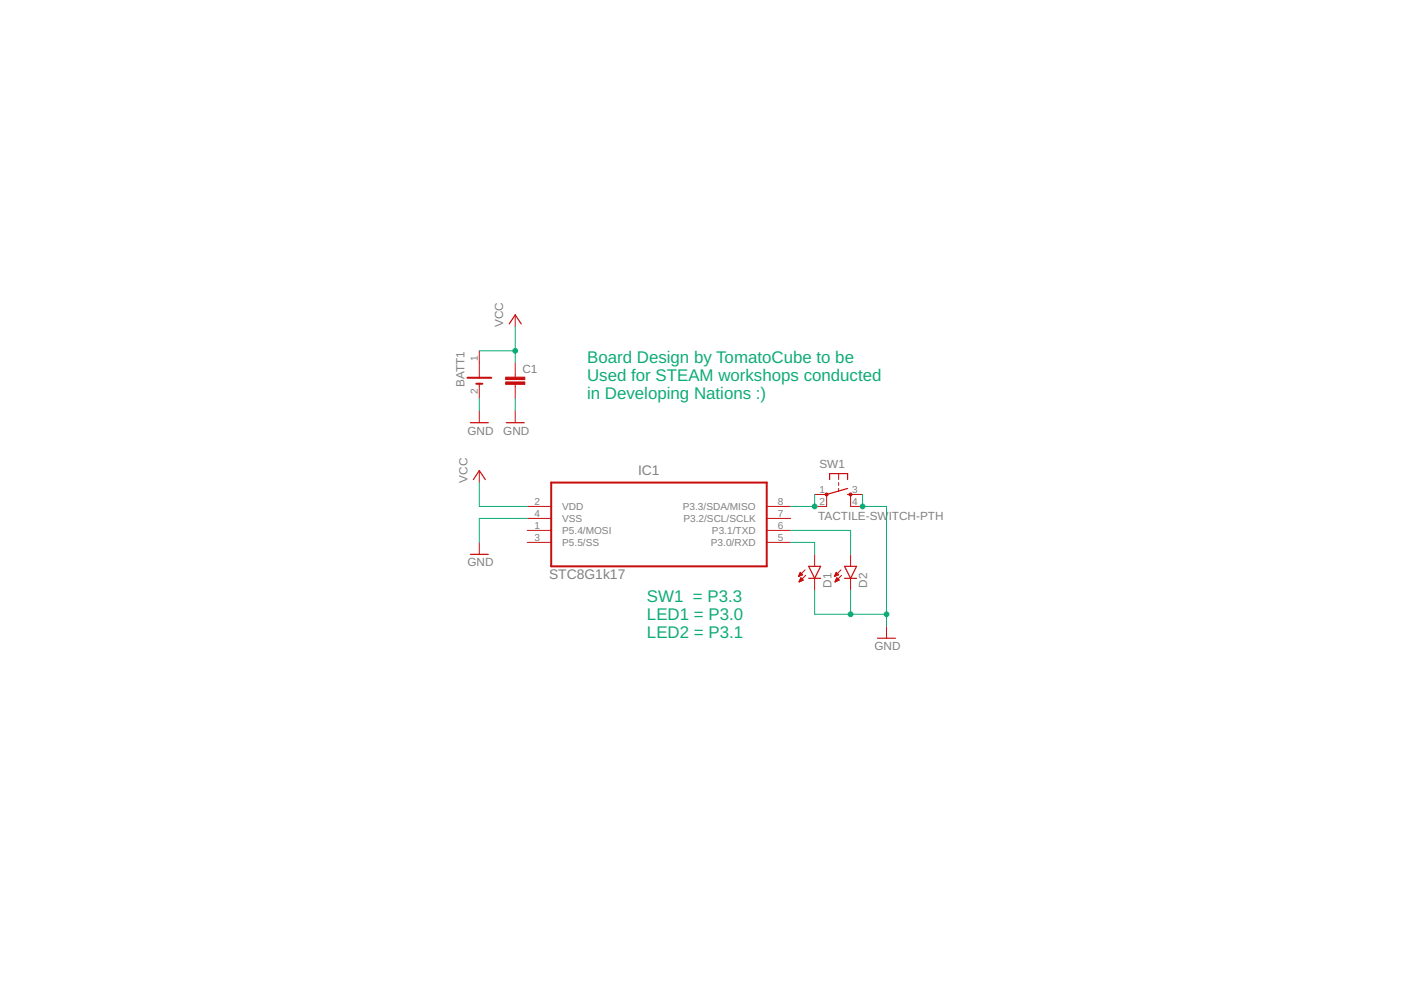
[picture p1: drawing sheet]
<svg xmlns="http://www.w3.org/2000/svg" width="297mm" height="210mm" viewBox="0 0 297 210" stroke-linecap="round" stroke-linejoin="round" font-family="sans-serif">
<g fill="none" stroke="#c90d0c" stroke-width=".25">
<path d="M108 68.7l1.2-1.9 1.3 1.9M99.7 89.6h3.8M107.3 89.6h3.8M99.7 117.5h3.8M100.4 101.7l1.2-1.9 1.3 1.9M175.9 101.7v-1.3h3.8v1.3M179.7 104.8h.6M179.7 103.6l-4.4 1.2M171.4 120.1h2.6l-1.3 2.5zM171.4 122.6h2.6M179.1 122.6h2.5M179.1 120.1h2.5l-1.3 2.5z"/>
<path d="M186.1 135.3h3.7"/>
</g>
<g fill="none" stroke="#c90d0c" stroke-width=".21">
<path d="M101.6 74.4v5.7M109.2 66.8v2.5M109.2 76.9v3.1M101.6 81.4v3.1M101.6 87.1v2.5M101.6 99.8v2.5M109.2 81.5v3M109.2 87.1v2.5M101.6 115v2.5M111.8 107.4h5.1M111.8 109.9h5.1M111.8 112.5h5.1"/>
<path d="M111.8 115h5.1M162.6 107.4h5M162.6 109.9h5M162.6 112.5h5M162.6 115h5M172.7 117.5v2.6M172.7 104.8h2.6v2.6h-2.6M177.8 100.4v1.3M177.8 102.3v.6M177.8 103.6v.6M180.3 117.5v2.6M182.9 104.8h-2.6v2.6h2.6"/>
<path d="M169.3 122.1h.3M169.4 122h.4M169.4 121.9h.7M169.4 123.3h.1M169.5 123.2h.3M169.5 121.8h.6M169.5 121.6h.5M169.5 123.1h.6M169.6 121.5h.2M169.6 123h.7M169.7 121.4h.1M169.7 122.9h.5"/>
<path d="M169.7 121.3l.5 .6-.9 .3zM169.7 122.7h.3M169.8 122.6h.1M169.8 122.5l.5 .5-.9 .4zM170.7 120.8l-1.4 1.4M170.8 122l-1.4 1.4M172.7 122.6v2.6M177 122.1h.2M177 122h.5M177.1 121.9h.6M177.1 123.3h.1M177.1 121.8h.6"/>
<path d="M177.1 123.2h.3M177.2 121.6h.4M177.2 123.1h.5M177.2 121.5h.3M177.2 123h.7M177.3 121.4h.1M177.3 122.9h.5M177.3 121.3l.5 .6-.9 .3zM177.3 122.7h.4M177.4 122.6h.1M177.4 122.5l.5 .5-.9 .4zM178.3 120.8l-1.4 1.4"/>
<path d="M178.4 122l-1.4 1.4M180.3 122.6v2.6M188 132.8v2.5"/>
</g>
<g fill="#c90d0c" stroke="#c90d0c" stroke-width=".21">
<circle cx="175.2" cy="104.8" r=".33"/>
<circle cx="180.3" cy="104.8" r=".33"/>
</g>
<g fill="#c90d0c" stroke="#c90d0c" stroke-width=".21">
<path d="M107.2 81h4.1v.5h-4.1z"/>
<path d="M107.2 80h4.1v.5h-4.1z"/>
</g>
<path d="M99.1 80.1h5.1M101 81.4h1.3M116.9 102.3h45.7v17.8h-45.7z" fill="none" stroke="#c90d0c" stroke-width=".42"/>
<path d="M101.6 74.4h7.6M109.2 69.3v7.6M101.6 84.5v2.6M109.2 84.5v2.6M101.6 102.3v5.1h10.2M111.8 109.9h-10.2v5.1M167.6 115h5.1v2.5M167.6 112.5h12.7v5M172.7 104.8v2.6h-5.1M182.9 104.8v2.6h5.1v25.4M172.7 125.2v5h15.3M180.3 125.2v5" fill="none" stroke="#0dab76" stroke-width=".21"/>
<g fill="#0dab76" stroke="#0dab76" stroke-width=".21">
<circle cx="182.9" cy="107.4" r=".51"/>
<circle cx="188" cy="130.2" r=".51"/>
<circle cx="180.3" cy="130.2" r=".51"/>
<circle cx="109.2" cy="74.4" r=".51"/>
<circle cx="172.7" cy="107.4" r=".51"/>
</g>
<g font-size="3.6" fill="#0dab76">
<text x="124.5" y="76.9">Board Design by TomatoCube to be</text>
<text x="124.5" y="80.7">Used for STEAM workshops conducted</text>
<text x="124.5" y="84.5">in Developing Nations :)</text>
<text x="137.2" y="127.7">SW1 = P3.3</text>
<text x="137.2" y="131.5">LED1 = P3.0</text>
<text x="137.2" y="135.3">LED2 = P3.1</text>
</g>
<g font-size="2.9" fill="#808080">
<text x="135.3" y="100.6">IC1</text>
<text x="116.4" y="122.7">STC8G1k17</text>
</g>
<g font-size="2.5" fill="#808080">
<text x="106.7" y="69.3" transform="rotate(-90 106.7 69.3)">VCC</text>
<text x="98.5" y="82" transform="rotate(-90 98.5 82)">BATT1</text>
<text x="110.8" y="79.1">C1</text>
<text x="99.1" y="92.2">GND</text>
<text x="106.7" y="92.2">GND</text>
<text x="173.7" y="99.3">SW1</text>
<text x="99.1" y="102.3" transform="rotate(-90 99.1 102.3)">VCC</text>
<text x="173.5" y="110.2">TACTILE-SW</text>
<text x="188.4" y="110.2">ITCH-PTH</text>
<text x="99.1" y="120.1">GND</text>
<text x="176.3" y="124.6" transform="rotate(-90 176.3 124.6)">D1</text>
<text x="183.9" y="124.6" transform="rotate(-90 183.9 124.6)">D2</text>
<text x="185.4" y="137.9">GND</text>
</g>
<g font-size="2.1" fill="#808080">
<text x="101.3" y="76.6" transform="rotate(-90 101.3 76.6)">1</text>
<text x="101.3" y="83.5" transform="rotate(-90 101.3 83.5)">2</text>
<text x="113.3" y="107">2</text>
<text x="164.9" y="107">8</text>
<text x="173.7" y="104.5">1</text>
<text x="173.7" y="107">2</text>
<text x="180.7" y="104.5">3</text>
<text x="180.7" y="107">4</text>
<text x="113.3" y="109.6">4</text>
<text x="113.3" y="112.1">1</text>
<text x="119.2" y="108.1">VDD</text>
<text x="119.2" y="110.7">VSS</text>
<text x="119.2" y="113.2">P5.4/MOSI</text>
<text x="144.8" y="108.1">P3.3/SDA/MISO</text>
<text x="144.9" y="110.7">P3.2/SCL/SCLK</text>
<text x="151" y="113.2">P3.1/TXD</text>
<text x="164.9" y="112.1">6</text>
<text x="164.9" y="109.6">7</text>
<text x="113.3" y="114.6">3</text>
<text x="119.2" y="115.8">P5.5/SS</text>
<text x="150.7" y="115.8">P3.0/RXD</text>
<text x="164.9" y="114.6">5</text>
</g>
</svg>
